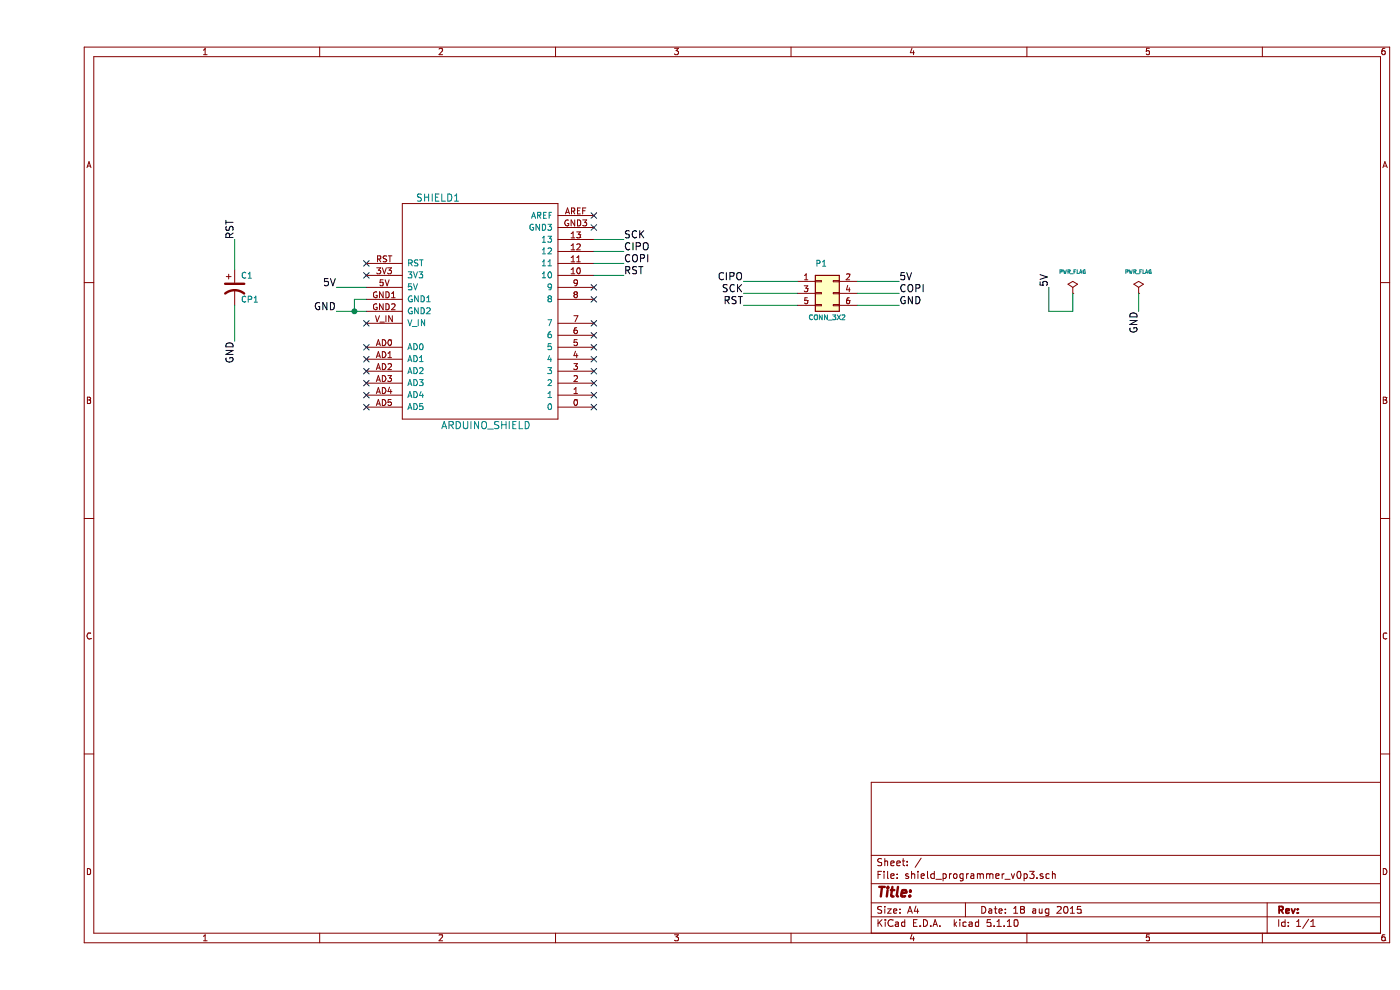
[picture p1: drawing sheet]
EESchema Schematic File Version 4
EELAYER 30 0
EELAYER END
$Descr A4 11693 8268
encoding utf-8
Sheet 1 1
Title ""
Date "18 aug 2015"
Rev ""
Comp ""
Comment1 ""
Comment2 ""
Comment3 ""
Comment4 ""
$EndDescr
$Comp
L shield_programmer_v0p3:ARDUINO_SHIELD SHIELD1
U 1 1
P 3700 2600
F 0 "SHIELD1" H 3350 3550 60  0000 C CNN
F 1 "ARDUINO_SHIELD" H 3750 1650 60  0000 C CNN
F 2 "shield_programmer_v0p3:ARDUINO_SHIELD" H 3700 2600 60  0001 C CNN
F 3 "" H 3700 2600 60  0001 C CNN
	1    3700 2600
	1    0    0    -1  
$EndComp
$Comp
L Connector_Generic:Conn_02x03_Odd_Even P1
U 1 1
P 6550 2450
F 0 "P1" H 6550 2700 50  0000 C CNN
F 1 "CONN_3X2" H 6600 2250 40  0000 C CNN
F 2 "Connector_PinHeader_2.54mm:PinHeader_2x03_P2.54mm_Vertical" H 6550 2450 60  0001 C CNN
F 3 "" H 6550 2450 60  0000 C CNN
	1    6550 2450
	1    0    0    -1  
$EndComp
$Comp
L Device:CP1 C1
U 1 1
P 1650 2400
F 0 "C1" H 1700 2500 50  0000 L CNN
F 1 "CP1" H 1700 2300 50  0000 L CNN
F 2 "Capacitor_THT:CP_Radial_D10.0mm_P5.00mm" H 1650 2400 60  0001 C CNN
F 3 "" H 1650 2400 60  0001 C CNN
	1    1650 2400
	1    0    0    -1  
$EndComp
Wire Wire Line
	2750 2400 2500 2400
Wire Wire Line
	2500 2600 2650 2600
Wire Wire Line
	2650 2500 2750 2500
Wire Wire Line
	2650 2600 2650 2500
Connection ~ 2650 2600
Wire Wire Line
	4650 2000 4900 2000
Wire Wire Line
	4650 2100 4900 2100
Wire Wire Line
	4650 2200 4900 2200
Text Label 4900 2300 0    60   ~ 0
RST
Text Label 2500 2400 2    60   ~ 0
5V
Text Label 2500 2600 2    60   ~ 0
GND
Text Label 4900 2000 0    60   ~ 0
SCK
Text Label 4900 2100 0    60   ~ 0
CIPO
Text Label 4900 2200 0    60   ~ 0
COPI
Wire Wire Line
	1650 2250 1650 2000
Wire Wire Line
	1650 2550 1650 2850
Text Label 1650 2850 3    60   ~ 0
GND
Text Label 1650 2000 1    60   ~ 0
RST
Wire Wire Line
	6350 2350 5900 2350
Wire Wire Line
	6350 2450 5900 2450
Wire Wire Line
	6350 2550 5900 2550
Wire Wire Line
	6850 2350 7200 2350
Wire Wire Line
	6850 2450 7200 2450
Wire Wire Line
	6850 2550 7200 2550
Text Label 5900 2350 2    60   ~ 0
CIPO
Text Label 5900 2450 2    60   ~ 0
SCK
Text Label 5900 2550 2    60   ~ 0
RST
Text Label 7200 2350 0    60   ~ 0
5V
Text Label 7200 2450 0    60   ~ 0
COPI
Text Label 7200 2550 0    60   ~ 0
GND
NoConn ~ 2750 2300
NoConn ~ 2750 2700
NoConn ~ 2750 2900
NoConn ~ 2750 3000
NoConn ~ 2750 3100
NoConn ~ 2750 3200
NoConn ~ 2750 3300
NoConn ~ 2750 3400
NoConn ~ 4650 1800
NoConn ~ 4650 1900
NoConn ~ 2750 2200
NoConn ~ 4650 2400
NoConn ~ 4650 2500
NoConn ~ 4650 2700
NoConn ~ 4650 2800
NoConn ~ 4650 3400
NoConn ~ 4650 3300
NoConn ~ 4650 3100
NoConn ~ 4650 3000
NoConn ~ 4650 2900
NoConn ~ 4650 3200
$Comp
L power:PWR_FLAG #FLG01
U 1 1
P 8650 2450
F 0 "#FLG01" H 8650 2545 30  0001 C CNN
F 1 "PWR_FLAG" H 8650 2630 30  0000 C CNN
F 2 "" H 8650 2450 60  0000 C CNN
F 3 "" H 8650 2450 60  0000 C CNN
	1    8650 2450
	1    0    0    -1  
$EndComp
$Comp
L power:PWR_FLAG #FLG02
U 1 1
P 9200 2450
F 0 "#FLG02" H 9200 2545 30  0001 C CNN
F 1 "PWR_FLAG" H 9200 2630 30  0000 C CNN
F 2 "" H 9200 2450 60  0000 C CNN
F 3 "" H 9200 2450 60  0000 C CNN
	1    9200 2450
	1    0    0    -1  
$EndComp
Wire Wire Line
	8650 2450 8650 2600
Wire Wire Line
	8650 2600 8450 2600
Wire Wire Line
	8450 2600 8450 2400
Wire Wire Line
	9200 2450 9200 2600
Text Label 8450 2400 1    60   ~ 0
5V
Text Label 9200 2600 3    60   ~ 0
GND
Wire Wire Line
	2650 2600 2750 2600
Wire Wire Line
	4650 2300 4900 2300
$EndSCHEMATC
